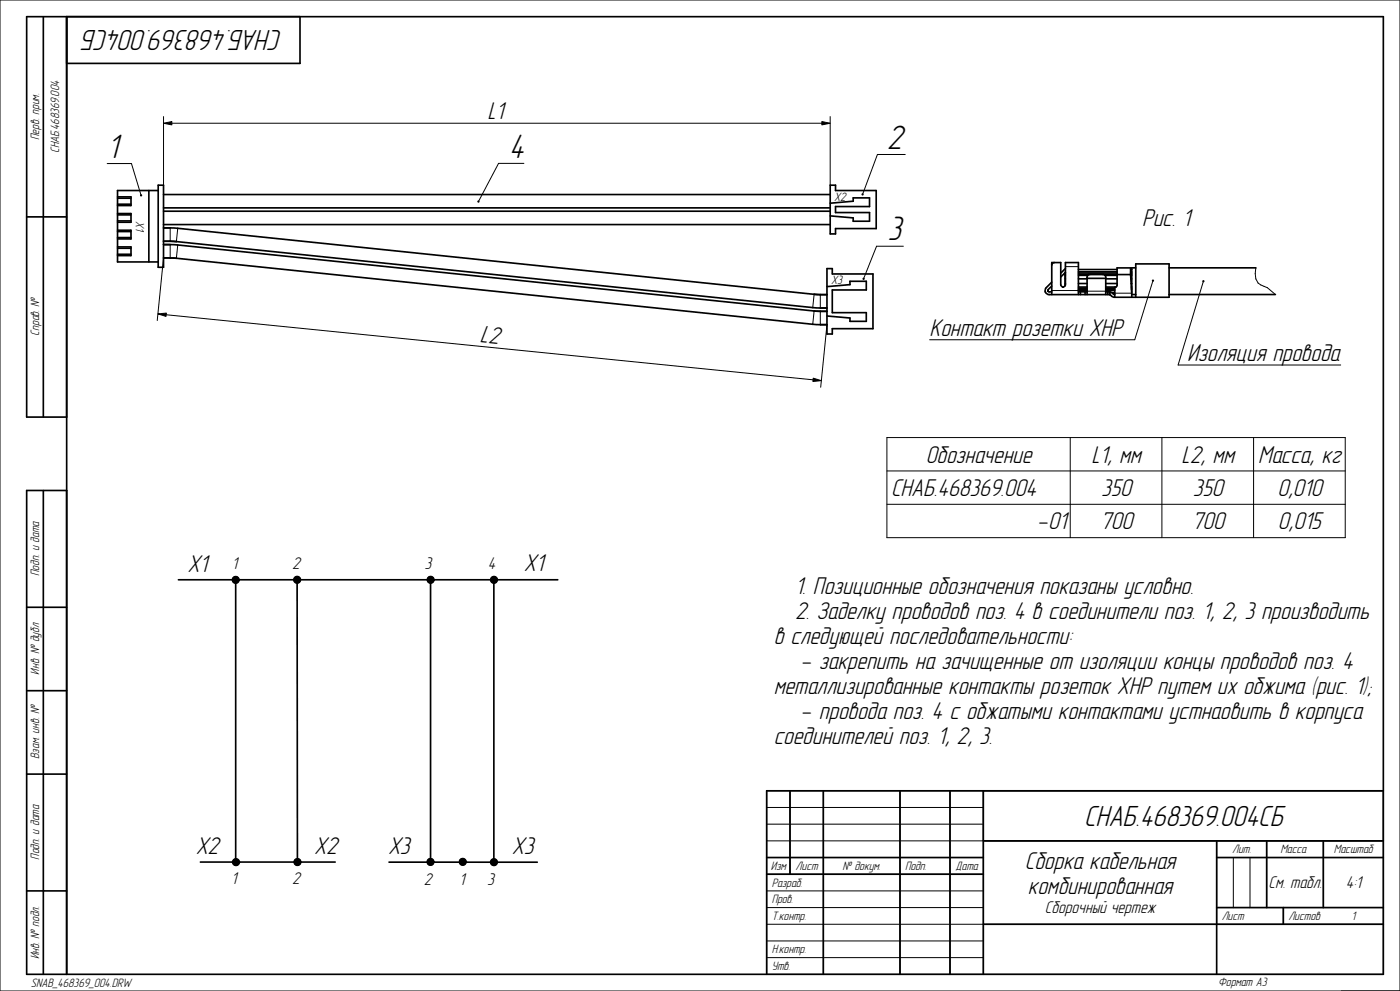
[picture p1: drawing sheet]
<svg xmlns="http://www.w3.org/2000/svg" width="420mm" height="297mm" viewBox="0 0 420 297" stroke-linecap="round" stroke-linejoin="round" font-family="sans-serif">
<g fill="#000">
<circle cx="70.7" cy="173.8" r=".98"/>
<circle cx="89.1" cy="173.8" r=".98"/>
<circle cx="129.2" cy="173.8" r=".98"/>
<circle cx="148.2" cy="173.8" r=".98"/>
<circle cx="70.8" cy="258.4" r=".98"/>
<circle cx="89.2" cy="258.4" r=".98"/>
<circle cx="129.2" cy="258.3" r=".98"/>
<circle cx="138.8" cy="258.3" r=".98"/>
<circle cx="148.2" cy="258.4" r=".98"/>
</g>
<g fill="none" stroke="#000" stroke-width=".3">
<path d="M51.1 68.3v4M51.1 73.3v4M53.3 68.4l-.4 4M53.3 73.4l-.4 4M319.6 79.9h3.9M244.2 88.2l-.4 4M244.2 93.2l-.4 4M246.1 88.3v4M246.1 93.3v4M315.5 87.1h8M326.1 87.3h5.6M334.4 87.9h5.1"/>
<path d="M376.8 80.3a5.8 5.8 0 0 0 .6 4.5l2.8 1.4 2.4 2.1M266.1 131.1h137.5v30h-137.5zM321.1 131.1v30M348.6 131.1v30M376.1 131.1v30M266.1 141.1h137.5M266.1 151.1h137.5M230 237h185v55h-185zM237 237v25M247 237v55M270 237v55M285 237v55"/>
<path d="M295 237v55M230 242h65M230 247h65M230 252h185M230 257h65M365 257h50M365 252v25M370 257v15M375 257v15M380 252v20M397 252v20M230 262h65"/>
<path d="M230 267h65M230 272h65M230 277h65.5M295.7 277h119.3M365 272h50M385 272v5M230 282h65M230 287h65M402.5 297v.1M420 297h-420v-297h420v297.1"/>
<circle cx="70.7" cy="173.8" r=".98"/>
<circle cx="89.1" cy="173.8" r=".98"/>
<circle cx="129.2" cy="173.8" r=".98"/>
<circle cx="148.2" cy="173.8" r=".98"/>
<circle cx="70.8" cy="258.4" r=".98"/>
<circle cx="89.2" cy="258.4" r=".98"/>
<circle cx="129.2" cy="258.3" r=".98"/>
<circle cx="138.8" cy="258.3" r=".98"/>
<circle cx="148.2" cy="258.4" r=".98"/>
</g>
<g fill="none" stroke="#000" stroke-width=".5">
<path d="M13 5v120M20 5v287M90 5v14h-70M35.3 59h4v2.6h-4M35.3 59.4h4M44.7 57.1v21.4M47.5 57.1h-12.2v21.4h12.2M47.5 55.5h1.6v24.6h-1.6zM249.1 55.5h1.6v1.6h12.2v11.4h-12.2v1.6h-1.6zM8 65h12M35.3 64h4v2.6h-4M35.3 69h4v2.6h-4"/>
<path d="M35.3 74h4v2.6h-4M35.3 76.2h4M35.3 74.4h4M35.3 71.2h4M35.3 69.4h4M35.3 66.2h4M35.3 64.4h4M35.3 61.2h4M49.1 68.3l4.2 .1 190.9 19.8M49.1 73.3l4.2 .1 190.9 19.8M49.1 77.3h2M49.1 72.3h2"/>
<path d="M51.1 72.3l1.8 .1M51.1 77.3l1.8 .1M52.9 72.4l190.9 19.8 4.3 .1M52.9 77.4l190.9 19.8 4.3 .1M249.1 60.9l6.9-.6v-1h4.9v2.6h-10.2v1.8h10.2v2.6h-4.9v-1l-6.9-.6M316.3 78.7a.8 .8 0 0 0-.8 .8M244.2 88.2l1.9 .1M244.2 93.2l1.9 .1M246.1 93.3h2M246.1 88.3h2M248.1 80.5h1.6v1.6h12.2v16.4h-12.2v1.6h-1.6zM248.1 85.9l6.9-.6v-1h4.9v2.6h-10.2v6.8h10.2v2.6h-4.9v-1l-6.9-.6"/>
<path d="M315.5 84.6l-1.6 1.6a1.22 1.22 0 0 0-.3 1.3 1.22 1.22 0 0 0 1.1 .8h18.2v-.8M315.5 88.3v-9.6h2.7v6.6a.7 .7 0 0 0 .7 .7 .7 .7 0 0 0 .7-.7v-6.6h3.9v9.6M315.5 85.7l-1.2 1.4 .3 .3 .9 .1M319.6 80.5l-1.4 1.4M319.6 81.6l-1.4 1.4M323.5 87.5h2.6M324.1 87.5v.8M325.5 87.5v.8M326.1 88.3v-5.2a.8 .8 0 0 1 .8-.8h4a.8 .8 0 0 1 .8 .8v5.2M326.1 83.4h5.6M331.7 87.5h1.2M332.3 87.5v.8"/>
<path d="M332.9 87.5l1.5 .8M333 87.5l-.1 .8 1.1 .7 6.7 .1M335.1 82.3h4.1M339.2 82.3v-2h-4.1v5.2l-.2 .4-.5 .2v3M339.2 82.3l.3 6.8M20 125h-12v-120h407v287h-407v-145h12M13 147v145M53.5 173.8h113.8M70.7 173.8v84.5M89.1 173.8l.1 84.6M129.2 173.9v84.5M148.2 173.9v84.4"/>
<path d="M8 182h12M8 207h12M8 232h12M237 237v25M247 237v55M270 237v55M285 237v55M295 237v55M415 237h-185v55M60.1 258.4h40.5M116.7 258.4h44.5M230 257h65"/>
<path d="M295 252h120M365 257h50M365 252v40M380 252v20M397 252v20M8 267h12M230 262h65M295 277h120M365 272h50M385 272v5"/>
<circle cx="70.7" cy="173.8" r=".98"/>
<circle cx="89.1" cy="173.8" r=".98"/>
<circle cx="129.2" cy="173.8" r=".98"/>
<circle cx="148.2" cy="173.8" r=".98"/>
<circle cx="70.8" cy="258.4" r=".98"/>
<circle cx="89.2" cy="258.4" r=".98"/>
<circle cx="129.2" cy="258.3" r=".98"/>
<circle cx="138.8" cy="258.3" r=".98"/>
<circle cx="148.2" cy="258.4" r=".98"/>
</g>
<!-- layer: AXIS -->
<g fill="none" stroke="#000" stroke-width=".5">
<path d="M49.1 58.3h200M49.1 77.3h2M49.1 73.3h2M49.1 72.3h2M49.1 68.3h2M49.1 67.3h200M49.1 63.3h200M49.1 62.3h200M340.7 79.1h10v10h-10zM246.1 97.3h2M246.1 93.3h2M246.1 92.3h2"/>
<path d="M246.1 88.3h2M319.5 81.7l.1 .1M319.5 85h.1M319.5 83.6h.1M319.5 82.5h.1M319.6 82.2l-.1 3.5M323.5 87.1h2.6M323.5 86.7h2.6M323.5 86.4h2.6M323.5 86h2.6M323.5 85h2.6M323.5 83.6h2.6"/>
<path d="M323.5 82.5h2.9M323.5 82.2h11.6M323.5 81.8h11.6M323.5 81.5h11.6M323.5 80.8h11.6M331.5 82.5h3.6M331.7 87.1h2.7M331.7 86.7h2.7M331.7 86.4h2.7M331.7 86h3.1M331.7 85h3.4M331.7 83.6h3.4"/>
<path d="M333.6 87.8h.8M339.2 82.5h.3M339.2 82.2h.3M339.2 81.8h.3M339.2 81.5h.3M339.2 80.8h.3M339.3 83.6h.2M339.3 85h.2M339.4 86h.1M339.4 86.4h.1M339.5 86.7h.1M339.5 88.3h1.2"/>
<path d="M340.7 80.3h-1.2v7.3M350.7 88.3h31.9M350.7 80.3h26.1"/>
</g>
<!-- layer: DIM -->
<path d="M49.1 36.9l2.5-.5v1zM246.6 36.4l2.5 .5-2.5 .5zM47.4 94.1l2.5-.3-.1 1zM244 113.3l2.4 .8-2.5 .2z" fill="#000"/>
<path d="M49.1 36.9l2.5-.5v1zM49.1 34.9v20.6M51.6 36.9h195M246.6 36.4l2.5 .5-2.5 .5zM249.1 34.9v20.6M49.1 77.3l-1.9 18.8M47.4 94.1l2.5-.3-.1 1zM49.9 94.3l194 19.5M248.1 97.3l-1.9 18.8M244 113.3l2.4 .8-2.5 .2z" fill="none" stroke="#000" stroke-width=".3"/>
<!-- layer: NOTES -->
<path d="M42.1 58.5l.4-.1v.3zM258.6 58.2l.3-.1v.3zM143.4 60.3l.3-.1v.4zM258.9 83.5l.3-.1v.3zM345.7 84l.3-.1v.4zM360.8 84.2l.3-.1v.3z" fill="#000"/>
<path d="M32.2 49h7.2l2.9 9.4M42.1 58.5l.4-.1v.3zM157.2 49h-7.6l-6 11.2M258.6 58.2l.3-.1v.3zM271.6 46.3h-8.4l-4.4 11.8M143.4 60.3l.3-.1v.4zM271 73.8h-8l-3.9 9.6M258.9 83.5l.3-.1v.3zM345.7 84l.3-.1v.4zM345.8 84.3l-5.4 17.5h-61.5M360.8 84.2l.3-.1v.3zM361 84.5l-7.6 24.9h48.8" fill="none" stroke="#000" stroke-width=".3"/>
<g font-size="10.2">
<text x="32.2" y="47.3">1</text>
<text x="152.7" y="47.2">4</text>
<text x="266.1" y="44.5">2</text>
<text x="266.2" y="72">3</text>
</g>
<g font-size="8.8">
<text x="84.8" y="9" transform="rotate(-180 84.8 9)">СНАБ.468369.004СБ</text>
<text x="325.2" y="247.5">СНАБ.468369.004СБ</text>
</g>
<g font-size="7.3">
<text x="146.3" y="35.7">L1</text>
<text x="342.6" y="67.8">Рис. 1</text>
<text x="278.9" y="100.6">Контакт розетки ХНP</text>
<text x="143.8" y="102.5" transform="rotate(6 143.8 102.5)">L2</text>
<text x="356.2" y="108.1">Изоляция провода</text>
<text x="277.8" y="138.6">Обозначение</text>
<text x="327.5" y="138.6">L1, мм</text>
<text x="354.5" y="138.6">L2, мм</text>
<text x="377.5" y="138.6">Масса, кг</text>
<text x="267.3" y="148.6">СНАБ.468369.004</text>
<text x="330.4" y="148.6">350</text>
<text x="357.9" y="148.6">350</text>
<text x="383.2" y="148.6">0,010</text>
<text x="311.6" y="158.6">-01</text>
<text x="330" y="158.6">700</text>
<text x="357.5" y="158.6">700</text>
<text x="383.4" y="158.6">0,015</text>
<text x="56.3" y="171.3">Х1</text>
<text x="157.2" y="171.3">Х1</text>
<text x="238.5" y="178.1">1. Позиционные обозначения показаны условно.</text>
<text x="238.5" y="185.6">2. Заделку проводов поз. 4 в соединители поз. 1, 2, 3 производить</text>
<text x="232.1" y="193.1">в следующей последовательности:</text>
<text x="240.7" y="200.6">- закрепить на зачищенные от изоляции концы проводов поз. 4</text>
<text x="232.1" y="208.1">металлизированные контакты розеток ХНР путем их обжима (рис. 1);</text>
<text x="240.7" y="215.6">- провода поз. 4 с обжатыми контактами устнаовить в корпуса</text>
<text x="232.1" y="223.1">соединителей поз. 1, 2, 3.</text>
<text x="58.7" y="255.9">Х2</text>
<text x="94.2" y="255.8">Х2</text>
<text x="116.4" y="255.9">Х3</text>
<text x="153.6" y="255.8">Х3</text>
<text x="307.5" y="260.4">Сборка кабельная</text>
<text x="308.4" y="267.9">комбинированная</text>
</g>
<g font-size="5.1">
<text x="69.5" y="170.6">1</text>
<text x="87.6" y="170.5">2</text>
<text x="127.4" y="170.5">3</text>
<text x="146.4" y="170.5">4</text>
<text x="69.3" y="265">1</text>
<text x="87.7" y="265.1">2</text>
<text x="127.2" y="265.2">2</text>
<text x="137.7" y="265.2">1</text>
<text x="146.1" y="265.2">3</text>
<text x="380.6" y="266.2">См. табл.</text>
<text x="403.8" y="266.3">4:1</text>
<text x="313.5" y="273.6">Сборочный чертеж</text>
</g>
<g font-size="3.7">
<text x="11.7" y="42" transform="rotate(-90 11.7 42)">Перв. прим.</text>
<text x="17.7" y="45.9" transform="rotate(-90 17.7 45.9)">СНАБ.468369.004</text>
<text x="250.2" y="60.2">Х2</text>
<text x="40.8" y="66.2" transform="rotate(90 40.8 66.2)">Х1</text>
<text x="249.3" y="85.2">Х3</text>
<text x="11.7" y="100.6" transform="rotate(-90 11.7 100.6)">Справ. №</text>
<text x="11.7" y="172.6" transform="rotate(-90 11.7 172.6)">Подп. и дата</text>
<text x="11.7" y="202.2" transform="rotate(-90 11.7 202.2)">Инв. № дубл</text>
<text x="11.7" y="227.5" transform="rotate(-90 11.7 227.5)">Взам. инв. №</text>
<text x="11.7" y="257.6" transform="rotate(-90 11.7 257.6)">Подп. и дата</text>
<text x="369.6" y="255.8">Лит.</text>
<text x="384.1" y="255.8">Масса</text>
<text x="400.2" y="255.8">Масштаб</text>
<text x="231.2" y="260.8">Изм</text>
<text x="238.7" y="260.8">Лист</text>
<text x="252.8" y="260.8">№ докум.</text>
<text x="271.5" y="260.8">Подп.</text>
<text x="286.7" y="260.8">Дата</text>
<text x="231.5" y="265.8">Разраб.</text>
<text x="231.5" y="270.8">Пров.</text>
<text x="231.5" y="275.8">Т.контр.</text>
<text x="366.5" y="275.8">Лист</text>
<text x="386.5" y="275.8">Листов</text>
<text x="405.5" y="275.8">1</text>
<text x="11.7" y="287.5" transform="rotate(-90 11.7 287.5)">Инв. № подл.</text>
<text x="231.5" y="285.8">Н.контр.</text>
<text x="231.5" y="290.8">Утв.</text>
<text x="9.2" y="295.8">SNAB_468369_004.DRW</text>
<text x="365.5" y="295.4">Формат А3</text>
</g>
</svg>
